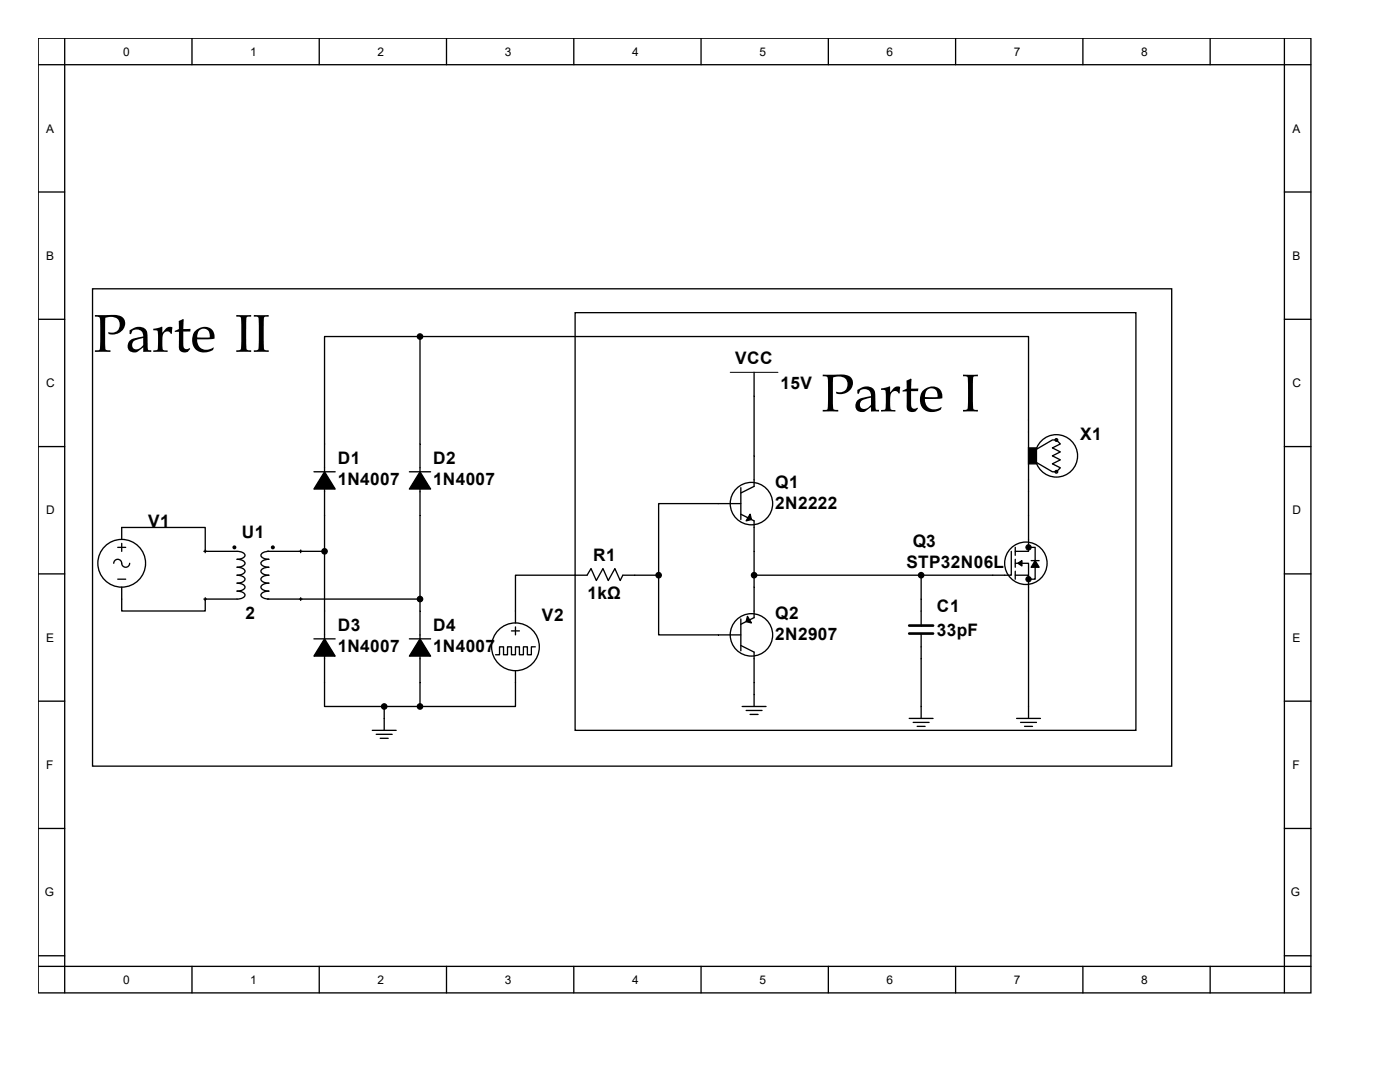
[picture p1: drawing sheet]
<svg xmlns="http://www.w3.org/2000/svg" width="279mm" height="216mm" viewBox="0 0 279 216" stroke-linecap="round" stroke-linejoin="round" font-family="sans-serif">
<g fill="none" stroke="#000" stroke-width=".26">
<path d="M7.6 7.6h254v190.5h-254zM7.6 12.9h254M12.9 7.6v190.5M38.3 7.6v5.3M63.7 7.6v5.3M89.1 7.6v5.3M114.5 7.6v5.3M139.9 7.6v5.3M165.3 7.6v5.3M190.7 7.6v5.3M216.1 7.6v5.3M241.5 7.6v5.3"/>
<path d="M256.3 7.6v190.5M7.6 38.3h5.3M256.3 38.3h5.3M18.5 57.6h215.3v95.3h-215.3zM7.6 63.7h5.3M83.8 67.2h121.5v42.8h-2.7M83.8 67.2h-19v73.8h11.9M83.8 67.2v73.8M114.8 62.4h111.9v83.3h-111.9zM150.5 74.3v22.7l-2.7 1.4M256.3 63.7h5.3M7.6 89.1h5.3"/>
<path d="M62.7 94.1h4.2M81.7 94.1h4.2M147.8 97.3v6.4M206.9 89.6l3.1-1.8h.8l.8 .8-1.6 .8 1.6 .8-1.6 .8 1.6 .8-1.6 .8 1.6 .7-.8 .8h-.8l-3.1-1.8M256.3 89.1h5.3M7.6 114.5h5.3M23.5 109.2h1.6M23.5 115.6h1.6M24.3 107.6v-2.3h16.7v4.7M24.3 117.2v4.7h16.7v-2.4M24.3 108.4v1.6M25.9 112.4a.79 .79 0 0 1-.8 .8 .79 .79 0 0 1-.8-.8 .79 .79 0 0 0-.8-.8 .79 .79 0 0 0-.8 .8"/>
<path d="M40.7 110h6.6a1.54 1.54 0 0 1 1.6 .8 1.31 1.31 0 0 1-1.6 .8 1.54 1.54 0 0 1 1.6 .8 1.31 1.31 0 0 1-1.6 .8 1.54 1.54 0 0 1 1.6 .8 1.31 1.31 0 0 1-1.6 .8 1.54 1.54 0 0 1 1.6 .8 1.31 1.31 0 0 1-1.6 .8 1.54 1.54 0 0 1 1.6 .8 1.31 1.31 0 0 1-1.6 .8 1.54 1.54 0 0 1 1.6 .7 1.31 1.31 0 0 1-1.6 .8h-6.6M41 109.7v.6M41 119.3v.5M53.4 110h11.4M53.4 119.5h30.4M53.7 110a1.54 1.54 0 0 0-1.6 .8 1.31 1.31 0 0 0 1.6 .8 1.54 1.54 0 0 0-1.6 .8 1.31 1.31 0 0 0 1.6 .8 1.54 1.54 0 0 0-1.6 .8 1.31 1.31 0 0 0 1.6 .8 1.54 1.54 0 0 0-1.6 .8 1.31 1.31 0 0 0 1.6 .8 1.54 1.54 0 0 0-1.6 .8 1.31 1.31 0 0 0 1.6 .8 1.54 1.54 0 0 0-1.6 .7 1.31 1.31 0 0 0 1.6 .8M60 109.7v.6M60 119.3v.5M131.4 114.8h-7.1l-.5 1-1.1-2.3-1.3 2.3-1.1-2.3-1.3 2.3-1-2.3-.8 1.3h-14.3v9.5M131.4 114.8v11.9h16.4M147.8 100.5h-16.4v14.3M147.8 102.6l2.7 1.3v19.3l-2.7 1.4"/>
<path d="M183.8 114.8v10M201.8 110v4.8h-51.3M202.6 112.4h2.7v2.4M202.6 114.8h2.7v28.6M202.6 109.2v1.6M202.6 111.6v1.6M202.6 114v1.6M205.3 109.2h1.3v6.4h-1.3M205.8 111.9h1.6M256.3 114.5h5.3M7.6 139.9h5.3M62.7 127.5h4.2"/>
<path d="M81.7 127.5h4.2M102.1 125.9h1.6M102.9 133.8v7.2h-19.1M102.9 125.1v1.6M106.8 129.1h-.8v1.6h-.7v-1.6h-.8v1.6h-.8v-1.6h-.8v1.6h-.8v-1.6h-.8v1.6h-.8v-1.6h-.8v1.6h-.8M147.8 123.5v6.4M147.8 128.8l2.7 1.3v10.9M183.8 126.4v17M256.3 139.9h5.3M74.3 145.7h4.8M75.1 146.5h3.2M75.9 147.3h1.6"/>
<path d="M76.7 141h7.1M76.7 141v4.7M148.1 141h4.8M148.9 141.8h3.2M149.7 142.6h1.6M181.5 143.4h4.7M182.2 144.1h3.2M183 144.9h1.6M202.9 143.4h4.7M203.7 144.1h3.2M204.5 144.9h1.6M7.6 165.3h5.3"/>
<path d="M256.3 165.3h5.3M7.6 190.7h5.3M7.6 192.8h254M38.3 192.8v5.3M63.7 192.8v5.3M89.1 192.8v5.3M114.5 192.8v5.3M139.9 192.8v5.3M165.3 192.8v5.3M190.7 192.8v5.3M216.1 192.8v5.3M241.5 192.8v5.3"/>
<path d="M256.3 190.7h5.3"/>
<circle cx="210.8" cy="91" r="4.2"/>
<circle cx="210.8" cy="94.1" r=".26"/>
<circle cx="210.8" cy="87.8" r=".26"/>
<circle cx="24.3" cy="112.4" r="4.8"/>
<circle cx="150" cy="100.5" r="4.2"/>
<circle cx="204.7" cy="112.4" r="4.2"/>
<circle cx="102.9" cy="129.1" r="4.8"/>
<circle cx="150" cy="126.7" r="4.2"/>
</g>
<g fill="#000" stroke="#000" stroke-width=".26">
<path d="M64.8 94.1l2.1 3.5h-4.2zM83.8 94.1l2.1 3.5h-4.2zM149.7 102.6l.3 1.1-1.1 .2zM203.1 112.4l.8-.5v1zM206.6 111.9l.8 1.3h-1.6zM64.8 127.5l2.1 3.4h-4.2zM83.8 127.5l2.1 3.4h-4.2zM149.2 123l.8 1.3-1.1-.3z"/>
<path d="M205.3 89.4h1.6v3.2h-1.6z" fill-rule="evenodd"/>
<circle cx="83.8" cy="67.2" r=".53"/>
<circle cx="46.8" cy="109.2" r=".26"/>
<circle cx="54.5" cy="109.2" r=".26"/>
<circle cx="64.8" cy="110" r=".53"/>
<circle cx="83.8" cy="119.5" r=".53"/>
<circle cx="131.4" cy="114.8" r=".53"/>
<circle cx="150.5" cy="114.8" r=".53"/>
<circle cx="183.8" cy="114.8" r=".53"/>
<circle cx="76.7" cy="141" r=".53"/>
<circle cx="83.8" cy="141" r=".53"/>
</g>
<g fill="#000" stroke="#000" stroke-width=".2">
<circle cx="205.3" cy="109.2" r=".53"/>
<circle cx="205.3" cy="115.6" r=".53"/>
</g>
<path d="M181.5 124.8h4.7M181.5 126.4h4.7" fill="none" stroke="#000" stroke-width=".53"/>
<path d="M145.7 74.3h9.6" fill="none" stroke="#000" stroke-width=".2"/>
<g font-size="10.6">
<text x="18.7" y="70.2">Parte II</text>
<text x="164" y="82.1">Parte I</text>
</g>
<g font-size="3.4">
<text x="146.7" y="72.7">VCC</text>
<text x="155.8" y="77.7">15V</text>
<text x="215.6" y="87.8">X1</text>
<text x="67.4" y="92.5">D1</text>
<text x="86.4" y="92.5">D2</text>
<text x="67.4" y="96.7">1N4007</text>
<text x="86.4" y="96.7">1N4007</text>
<text x="154.7" y="97.3">Q1</text>
<text x="154.7" y="101.5">2N2222</text>
<text x="29.5" y="105.2">V1</text>
<text x="48.3" y="107.3">U1</text>
<text x="118.4" y="111.8">R1</text>
<text x="180.9" y="113.4">STP32N06L</text>
<text x="182.2" y="109.2">Q3</text>
<text x="117.2" y="119.5">1kΩ</text>
<text x="49" y="123.5">2</text>
<text x="67.4" y="125.9">D3</text>
<text x="86.4" y="125.9">D4</text>
<text x="108.2" y="124">V2</text>
<text x="154.7" y="123.5">Q2</text>
<text x="187" y="122.1">C1</text>
<text x="67.4" y="130.1">1N4007</text>
<text x="86.4" y="130.1">1N4007</text>
<text x="154.7" y="127.7">2N2907</text>
<text x="187" y="126.9">33pF</text>
</g>
<g font-size="2.4">
<text x="24.6" y="11.1">0</text>
<text x="50" y="11.1">1</text>
<text x="75.4" y="11.1">2</text>
<text x="100.8" y="11.1">3</text>
<text x="126.2" y="11.1">4</text>
<text x="151.6" y="11.1">5</text>
<text x="177" y="11.1">6</text>
<text x="202.4" y="11.1">7</text>
<text x="227.8" y="11.1">8</text>
<text x="9.2" y="26.5">A</text>
<text x="257.9" y="26.5">A</text>
<text x="9.2" y="51.9">B</text>
<text x="257.9" y="51.9">B</text>
<text x="9.2" y="77.3">C</text>
<text x="257.9" y="77.3">C</text>
<text x="9.2" y="102.7">D</text>
<text x="257.9" y="102.7">D</text>
<text x="9.2" y="128.1">E</text>
<text x="257.9" y="128.1">E</text>
<text x="9.2" y="153.5">F</text>
<text x="257.9" y="153.5">F</text>
<text x="8.9" y="178.9">G</text>
<text x="257.6" y="178.9">G</text>
<text x="24.6" y="196.3">0</text>
<text x="50" y="196.3">1</text>
<text x="75.4" y="196.3">2</text>
<text x="100.8" y="196.3">3</text>
<text x="126.2" y="196.3">4</text>
<text x="151.6" y="196.3">5</text>
<text x="177" y="196.3">6</text>
<text x="202.4" y="196.3">7</text>
<text x="227.8" y="196.3">8</text>
</g>
</svg>
